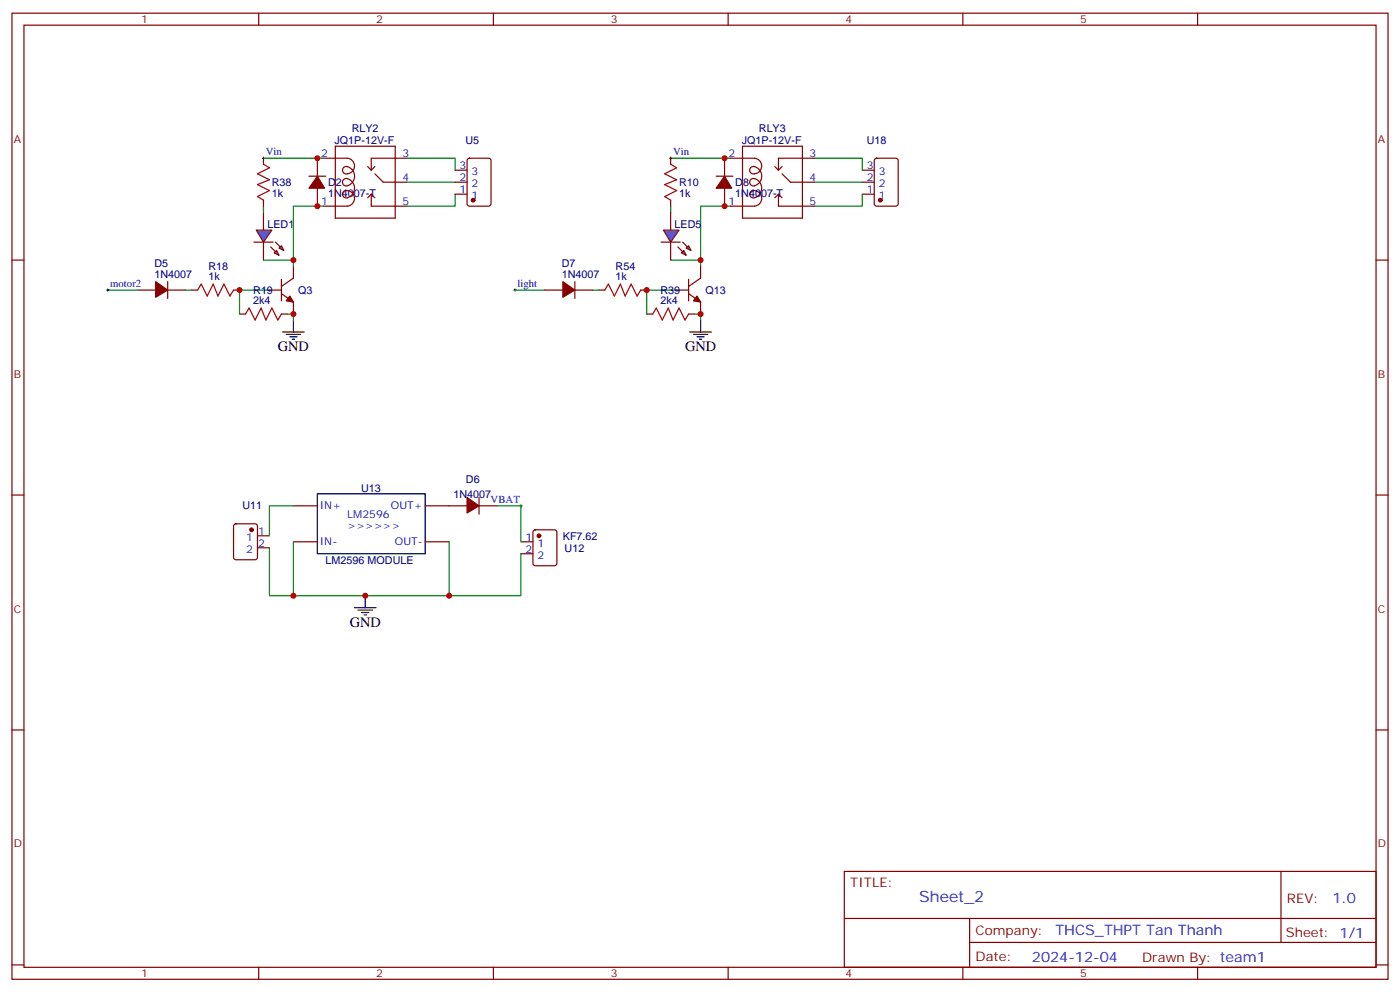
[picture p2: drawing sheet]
<svg xmlns="http://www.w3.org/2000/svg" width="412mm" height="292mm" viewBox="0 0 412 292" stroke-linecap="round" stroke-linejoin="round" font-family="sans-serif">
<g fill="none" stroke="#870000" stroke-width=".35">
<path d="M3.5 3.9h405.4v284.3h-405.4zM7.1 7.4h398.2v277.3h-398.2zM76.2 3.9v3.5M145.3 3.9v3.5M214.5 3.9v3.5M283.6 3.9v3.5M352.8 3.9v3.5M3.5 76.6h3.6M77.6 62.4v5.3M77.6 71.3v5.3M86.4 78.3v3.5l-3.5 2.5M405.3 76.6h3.6"/>
<path d="M79.4 85.4h3.5M82.9 86.4l3.5 2.5v3.5M82.9 82.2v6.3M3.5 145.7h3.6M405.3 145.7h3.6M3.5 214.8h3.6M405.3 214.8h3.6M248.7 256.5h156.6v28.2h-156.6zM377.3 256.5v20.9M248.7 270.3h156.5M285.6 277.4h119.6M285.6 270.3v14.1"/>
<path d="M3.5 284h3.6M76.2 284.7v3.5M145.3 284.7v3.5M214.5 284.7v3.5M283.6 284.7v3.5M352.8 284.7v3.5M405.3 284h3.6"/>
</g>
<path d="M77.3 46.6h.7M77.6 46.2v.7" fill="none" stroke="#000" stroke-width=".29"/>
<path d="M85.4 87.1l1 1.8-2.1-.4z" fill="#870000" stroke="#870000" stroke-width=".35"/>
<path d="M83.3 97.7h6.3M84.3 98.4h4.2M85.4 99.1h2.1M86.1 99.8h.7M86.4 94.2v3.5" fill="none" stroke="#000" stroke-width=".35"/>
<g fill="#09f" stroke="#870000" stroke-width=".35">
<path d="M80.8 74.4l.7-.7 .7 1.4z"/>
<path d="M82.2 73l.7-.7 .7 1.4z"/>
</g>
<g fill="#870000" stroke="#870000" stroke-width=".35">
<path d="M79.7 72.7l1.4 1.4z"/>
<path d="M81.1 71.3l1.4 1.4z"/>
</g>
<path d="M74.8 71.3h5.6z" fill="#f00" stroke="#870000" stroke-width=".35"/>
<path d="M75.5 67.7h4.6l-2.5 3.6z" fill="#09f" stroke="#870000" stroke-width=".35"/>
<g fill="none" stroke="#870000" stroke-width=".35">
<path d="M91 51.9h5M93.5 46.6v5.3M93.5 55.4v5.3M95.2 46.6h7.1a2.29 2.29 0 0 1 2.1 2.7 2.29 2.29 0 0 1-3 1.7 1.14 1.14 0 0 1-.3-1.6 1.14 1.14 0 0 1 1.7-.2 2.86 2.86 0 0 1 1.6 3.2 2.86 2.86 0 0 1-2.7 2.3 1.13 1.13 0 0 1-.7-1.7 1.13 1.13 0 0 1 1.8-.3 2.87 2.87 0 0 1 1.6 3.2 2.87 2.87 0 0 1-2.7 2.3 1.1 1.1 0 0 1-.8-1.4 1.1 1.1 0 0 1 1.4-.7 2.3 2.3 0 0 1 2.1 2.3 2.3 2.3 0 0 1-2.1 2.3h-7.1M98.8 43h17.6v21.2h-17.6zM108.3 49l1.1 1.1M109.4 57.1v3.6h10.5M109.4 57.1l1 1.1M109.4 57.1l-1.1 1.1M110.4 51.2l2.5 2.4h7M110.4 49l-1 1.1M119.9 46.6h-10.5v3.5"/>
<path d="M134.1 53.6h3.5M134.1 57.1h3.5M134.1 50.1h3.5M137.8 46.8l.5-.2h5.6l.7 .4v13l-.4 .6-5.9 .1-.7-.5v-12.9zM211 51.9h4.9M213.4 46.6v5.3M213.4 55.4v5.3M215.2 46.6h7a2.29 2.29 0 0 1 2.1 2.7 2.29 2.29 0 0 1-3 1.7 1.14 1.14 0 0 1-.2-1.6 1.14 1.14 0 0 1 1.6-.2 2.86 2.86 0 0 1 1.6 3.2 2.86 2.86 0 0 1-2.7 2.3 1.13 1.13 0 0 1-.6-1.7 1.13 1.13 0 0 1 1.7-.3 2.87 2.87 0 0 1 1.6 3.2 2.87 2.87 0 0 1-2.7 2.3 1.1 1.1 0 0 1-.7-1.4 1.1 1.1 0 0 1 1.3-.7 2.3 2.3 0 0 1 2.2 2.3 2.3 2.3 0 0 1-2.2 2.3h-7M218.7 43h17.7v21.2h-17.7zM228.2 49l1.1 1.1M229.3 57.1v3.6h10.6M229.3 57.1l1.1 1.1"/>
<path d="M229.3 57.1l-1.1 1.1M230.4 51.2l2.4 2.4h7.1M230.4 49l-1.1 1.1M239.9 46.6h-10.6v3.5M254 53.6h3.5M254 57.1h3.5M254 50.1h3.5M257.8 46.8l.4-.2h5.7l.6 .4 .1 13-.5 .6-5.9 .1-.6-.5-.1-12.9zM197.6 62.4v5.3M197.6 71.3v5.3M40.6 85.4h5.3M49.4 85.4h5.3"/>
<path d="M49.4 82.9v4.9M56.4 85.4h1.8M68.8 85.4h1.8M160.5 85.4h5.3M169.3 85.4h5.3M169.3 82.9v4.9M176.4 85.4h1.8M188.7 85.4h1.8M69 154.4l.5-.2h5.6l.7 .4v9.4l-.4 .7h-5.9l-.7-.4v-9.4zM75.8 157.7h3.6M86.4 148.9h7.1M86.4 159.5h7.1"/>
<path d="M125.2 148.9h7.1M125.2 159.5h7.1M153.5 159.5h3.5M157.2 156.1l.5-.2h5.6l.7 .5v9.4l-.4 .7h-5.9l-.7-.5v-9.4zM75.8 161.2h3.6M153.5 163h3.5"/>
</g>
<g fill="#870000" stroke="#870000" stroke-width=".35">
<path d="M93.5 51.9l2.1 3.5h-4.6z"/>
<path d="M45.9 82.9l3.5 2.5-3.5 2.1z"/>
<path d="M165.8 82.9l3.5 2.5-3.5 2.1z"/>
<path d="M213.4 51.9l2.1 3.5h-4.5z"/>
<circle cx="139.3" cy="58.9" r=".53"/>
<circle cx="74.1" cy="155.9" r=".53"/>
<circle cx="158.7" cy="157.7" r=".53"/>
<circle cx="259.3" cy="58.9" r=".53"/>
</g>
<g fill="none" stroke="#008700" stroke-width=".35">
<path d="M77.6 46.6h17.6M119.9 46.6h14.2v3.5M119.9 53.6h14.2M134.1 57.1v3.6h-14.2M197.6 46.6h17.6M239.9 46.6h14.1v3.5M239.9 53.6h14.1M254 57.1v3.6h-14.1M77.6 60.7v1.7M77.6 76.6h8.8M95.2 60.7h-8.8v17.6M197.6 76.6h8.8"/>
<path d="M197.6 60.7v1.7M215.2 60.7h-8.8v17.6M31.7 85.4h8.9M54.7 85.4h1.7M79.4 85.4h-8.8v7M84.7 92.4h1.7v1.8M151.7 85.4h8.8M174.6 85.4h1.8M199.3 85.4h-8.8v7M204.6 92.4h1.8v1.8"/>
</g>
<path d="M31.4 85.4h.7M31.7 85v.7M151.3 85.4h.7M151.7 85v.7M153.1 148.9h.7M153.5 148.5v.7" fill="none" stroke="#000" stroke-width=".29"/>
<path d="M93.5 145.3h31.7v17.7h-31.7zM104.4 178.9h6.4M105.5 179.6h4.2M107.6 175.3v3.6M106.5 180.3h2.2M107.2 181h.7" fill="none" stroke="#000" stroke-width=".35"/>
<path d="M58.2 85.4l1.1-1.8 1.7 3.5 1.8-3.5 1.4 3.5 1.8-3.5 1.7 3.5 1.1-1.7M178.2 85.4l1-1.8 1.8 3.5 1.7-3.5 1.4 3.5 1.8-3.5 1.8 3.5 1-1.7" fill="none" stroke="#a10000" stroke-width=".35"/>
<g fill="#09f" stroke="#870000" stroke-width=".35">
<path d="M200.7 74.4l.7-.7 .7 1.4z"/>
<path d="M202.1 73l.7-.7 .8 1.4z"/>
</g>
<g fill="#870000" stroke="#870000" stroke-width=".35">
<path d="M199.7 72.7l1.4 1.4z"/>
<path d="M201.1 71.3l1.4 1.4z"/>
</g>
<path d="M194.7 71.3h5.7z" fill="#f00" stroke="#870000" stroke-width=".35"/>
<path d="M195.4 67.7h4.6l-2.4 3.6z" fill="#09f" stroke="#870000" stroke-width=".35"/>
<path d="M203.2 97.7h6.3M204.3 98.4h4.2M205.3 99.1h2.1M206 99.8h.7M206.4 94.2v3.5" fill="none" stroke="#000" stroke-width=".35"/>
<g fill="none" stroke="#870000" stroke-width=".35">
<path d="M77.6 46.6v1.7M77.6 58.9v1.8M197.6 46.6v1.7M197.6 58.9v1.8M206.4 78.3v3.5l-3.6 2.5M70.6 92.4h1.7M82.9 92.4h1.8M190.5 92.4h1.8M199.3 85.4h3.5M202.8 86.4l3.6 2.5v3.5M202.8 82.2v6.3M202.8 92.4h1.8"/>
<path d="M132.3 148.9h5.3M141.1 148.9h5.3M141.1 146.4v4.9"/>
</g>
<g fill="#870000" stroke="#870000" stroke-width=".35">
<path d="M205.3 87.1l1.1 1.8-2.1-.4z"/>
<path d="M137.6 146.4l3.5 2.5-3.5 2.1z"/>
</g>
<path d="M197.2 46.6h.7M197.6 46.2v.7" fill="none" stroke="#000" stroke-width=".29"/>
<path d="M86.4 148.9h-7v8.8M86.4 159.5v15.8M132.3 159.5v15.8M146.4 148.9h7.1v10.6M79.4 161.2v14.1h74.1v-12.3" fill="none" stroke="#008700" stroke-width=".35"/>
<path d="M77.6 48.3l1.8 1.1-3.6 1.8 3.6 1.7-3.6 1.4 3.6 1.8-3.6 1.8 1.8 1M197.6 48.3l1.7 1.1-3.5 1.8 3.5 1.7-3.5 1.4 3.5 1.8-3.5 1.8 1.8 1M72.3 92.4l1.1-1.7 1.7 3.5 1.8-3.5 1.4 3.5 1.8-3.5 1.7 3.5 1.1-1.8M192.3 92.4l1-1.7 1.8 3.5 1.7-3.5 1.5 3.5 1.7-3.5 1.8 3.5 1-1.8" fill="none" stroke="#a10000" stroke-width=".35"/>
<g fill="#c00">
<circle cx="93.5" cy="46.6" r=".88"/>
<circle cx="93.5" cy="60.7" r=".88"/>
<circle cx="86.4" cy="76.6" r=".88"/>
<circle cx="86.4" cy="92.4" r=".88"/>
<circle cx="70.6" cy="85.4" r=".88"/>
<circle cx="190.5" cy="85.4" r=".88"/>
<circle cx="206.4" cy="92.4" r=".88"/>
<circle cx="206.4" cy="76.6" r=".88"/>
<circle cx="213.4" cy="60.7" r=".88"/>
<circle cx="213.4" cy="46.6" r=".88"/>
<circle cx="107.6" cy="175.3" r=".88"/>
<circle cx="86.4" cy="175.3" r=".88"/>
<circle cx="132.3" cy="175.3" r=".88"/>
</g>
<text font-size="4.6" fill="#00f" x="270.8" y="265.5">Sheet_2</text>
<g font-size="4.2">
<text x="81.8" y="103.4">GND</text>
<text x="201.8" y="103.4">GND</text>
<text x="103" y="184.5">GND</text>
</g>
<g font-size="4.2" fill="#00f">
<text x="392.5" y="265.7">1.0</text>
<text x="310.9" y="275.3">THCS_THPT Tan Thanh</text>
<text x="304" y="283.1">2024-12-04</text>
</g>
<g font-size="3.9" fill="#800">
<text x="250.5" y="261.1">TITLE:</text>
<text x="379.1" y="265.7">REV:</text>
<text x="287.4" y="275.3">Company:</text>
<text x="378.7" y="275.9">Sheet: 1/1</text>
<text x="287.4" y="282.9">Date:</text>
<text x="336.4" y="283">Drawn By: team1</text>
</g>
<g font-size="3.2" fill="#800">
<text x="41.6" y="6.9">1</text>
<text x="110.8" y="6.9">2</text>
<text x="179.9" y="6.9">3</text>
<text x="249.1" y="6.9">4</text>
<text x="318.2" y="6.9">5</text>
<text x="4.1" y="42">A</text>
<text x="405.9" y="42">A</text>
<text x="4.1" y="111.1">B</text>
<text x="405.9" y="111.1">B</text>
<text x="4.1" y="180.3">C</text>
<text x="405.9" y="180.3">C</text>
<text x="4.1" y="249.4">D</text>
<text x="405.9" y="249.4">D</text>
<text x="41.6" y="287.7">1</text>
<text x="110.8" y="287.7">2</text>
<text x="179.9" y="287.7">3</text>
<text x="249.1" y="287.7">4</text>
<text x="318.2" y="287.7">5</text>
</g>
<g font-size="3.2" fill="#000080">
<text x="103.6" y="38.9">RLY2</text>
<text x="223.5" y="38.9">RLY3</text>
<text x="98.5" y="42.4">JQ1P-12V-F</text>
<text x="137.1" y="42.4">U5</text>
<text x="218.5" y="42.4">JQ1P-12V-F</text>
<text x="255.3" y="42.4">U18</text>
<text x="80.1" y="58">1k</text>
<text x="80.1" y="54.8">R38</text>
<text x="96.7" y="57.9">1N4007-T</text>
<text x="96.7" y="54.8">D2</text>
<text x="200" y="58">1k</text>
<text x="200" y="54.8">R10</text>
<text x="216.6" y="57.9">1N4007-T</text>
<text x="216.6" y="54.8">D8</text>
<text x="78.8" y="67.1">LED1</text>
<text x="198.7" y="67.1">LED5</text>
<text x="45.5" y="81.8">1N4007</text>
<text x="45.5" y="78.7">D5</text>
<text x="61.4" y="82.5">1k</text>
<text x="61.4" y="79.4">R18</text>
<text x="165.5" y="81.8">1N4007</text>
<text x="165.5" y="78.7">D7</text>
<text x="181.3" y="82.5">1k</text>
<text x="181.3" y="79.4">R54</text>
<text x="74.6" y="89.6">2k4</text>
<text x="74.6" y="86.5">R19</text>
<text x="87.8" y="86.4">Q3</text>
<text x="194.5" y="89.6">2k4</text>
<text x="194.5" y="86.5">R39</text>
<text x="207.8" y="86.4">Q13</text>
<text x="137.2" y="142.2">D6</text>
<text x="71.4" y="149.9">U11</text>
<text x="106.3" y="144.7">U13</text>
<text x="133.6" y="146.5">1N4007</text>
<text x="165.8" y="158.8">KF7.62</text>
<text x="95.9" y="165.9">LM2596 MODULE</text>
<text x="166.3" y="162.4">U12</text>
</g>
<g font-size="3.2" fill="#00f">
<text x="78.3" y="45.7">Vin</text>
<text x="94.6" y="46.2">2</text>
<text x="118.5" y="46.2">3</text>
<text x="198.3" y="45.7">Vin</text>
<text x="214.6" y="46.2">2</text>
<text x="238.5" y="46.2">3</text>
<text x="118.5" y="53.3">4</text>
<text x="135.4" y="53.3">2</text>
<text x="135.4" y="49.7">3</text>
<text x="138.9" y="51.5">3</text>
<text x="238.5" y="53.3">4</text>
<text x="255.3" y="53.3">2</text>
<text x="255.3" y="49.7">3</text>
<text x="258.8" y="51.5">3</text>
<text x="135.4" y="56.8">1</text>
<text x="138.9" y="58.6">1</text>
<text x="138.9" y="55">2</text>
<text x="255.3" y="56.8">1</text>
<text x="258.8" y="58.6">1</text>
<text x="258.8" y="55">2</text>
<text x="94.6" y="60.3">1</text>
<text x="118.5" y="60.3">5</text>
<text x="214.6" y="60.3">1</text>
<text x="238.5" y="60.3">5</text>
<text x="32.5" y="84.5">motor2</text>
<text x="152.4" y="84.5">light</text>
<text x="94.2" y="149.9">IN+</text>
<text x="115.2" y="149.9">OUT+</text>
<text x="144.5" y="148">VBAT</text>
<text x="102.3" y="152.4">LM2596</text>
<text x="102.3" y="155.6">&gt;&gt;&gt;&gt;&gt;&gt;</text>
<text x="72.5" y="159.1">1</text>
<text x="76" y="157.3">1</text>
<text x="76" y="160.9">2</text>
<text x="94.2" y="160.5">IN-</text>
<text x="116.3" y="160.5">OUT-</text>
<text x="154.8" y="159.1">1</text>
<text x="158.3" y="160.9">1</text>
<text x="72.5" y="162.6">2</text>
<text x="154.8" y="162.6">2</text>
<text x="158.3" y="164.4">2</text>
</g>
</svg>
